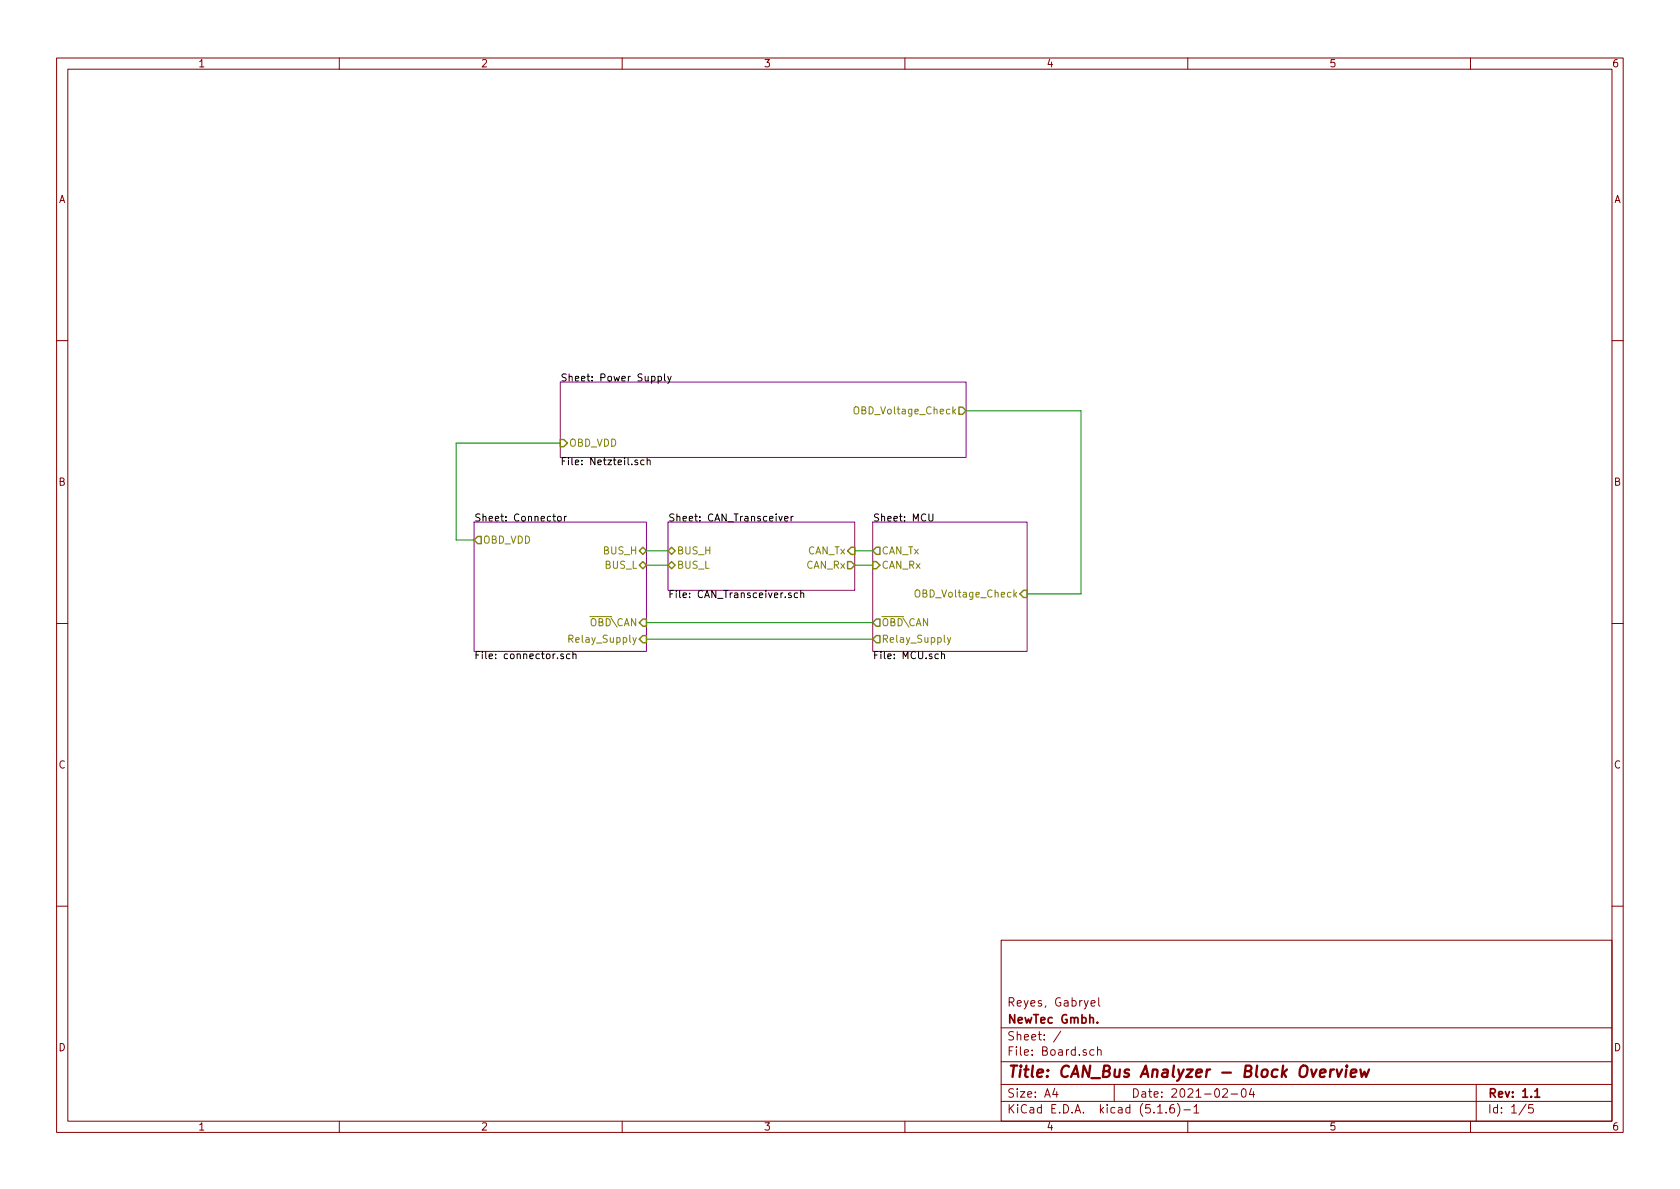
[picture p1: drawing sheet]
EESchema Schematic File Version 4
EELAYER 30 0
EELAYER END
$Descr A4 11693 8268
encoding utf-8
Sheet 1 5
Title "CAN_Bus Analyzer - Block Overview"
Date "2021-02-04"
Rev "1.1"
Comp "NewTec Gmbh."
Comment1 "Reyes, Gabryel"
Comment2 ""
Comment3 ""
Comment4 ""
$EndDescr
$Sheet
S 4650 3625 1300 475 
U 5F562A6B
F0 "CAN_Transceiver" 50
F1 "CAN_Transceiver.sch" 50
F2 "CAN_Rx" O R 5950 3925 50 
F3 "CAN_Tx" I R 5950 3825 50 
F4 "BUS_H" B L 4650 3825 50 
F5 "BUS_L" B L 4650 3925 50 
$EndSheet
$Sheet
S 6075 3625 1075 900 
U 5F52F099
F0 "MCU" 50
F1 "MCU.sch" 50
F2 "CAN_Tx" O L 6075 3825 50 
F3 "CAN_Rx" I L 6075 3925 50 
F4 "OBD_Voltage_Check" I R 7150 4125 50 
F5 "~OBD~\\CAN" O L 6075 4325 50 
F6 "Relay_Supply" O L 6075 4440 50 
$EndSheet
$Sheet
S 3300 3625 1200 900 
U 5FA55ABF
F0 "Connector" 50
F1 "connector.sch" 50
F2 "OBD_VDD" O L 3300 3750 50 
F3 "BUS_H" B R 4500 3825 50 
F4 "BUS_L" B R 4500 3925 50 
F5 "~OBD~\\CAN" I R 4500 4325 50 
F6 "Relay_Supply" I R 4500 4440 50 
$EndSheet
Wire Wire Line
	5950 3825 6075 3825
Wire Wire Line
	6075 3925 5950 3925
Wire Wire Line
	4500 3825 4650 3825
Wire Wire Line
	4650 3925 4500 3925
Wire Wire Line
	3300 3750 3175 3750
Wire Wire Line
	3175 3750 3175 3075
Wire Wire Line
	3175 3075 3900 3075
Wire Wire Line
	4500 4325 6075 4325
Wire Wire Line
	6725 2850 7525 2850
Wire Wire Line
	7525 2850 7525 4125
Wire Wire Line
	7525 4125 7150 4125
$Sheet
S 3900 2650 2825 525 
U 5F52EFB7
F0 "Power Supply" 50
F1 "Netzteil.sch" 50
F2 "OBD_VDD" I L 3900 3075 50 
F3 "OBD_Voltage_Check" O R 6725 2850 50 
$EndSheet
Wire Wire Line
	4500 4440 6075 4440
$EndSCHEMATC
